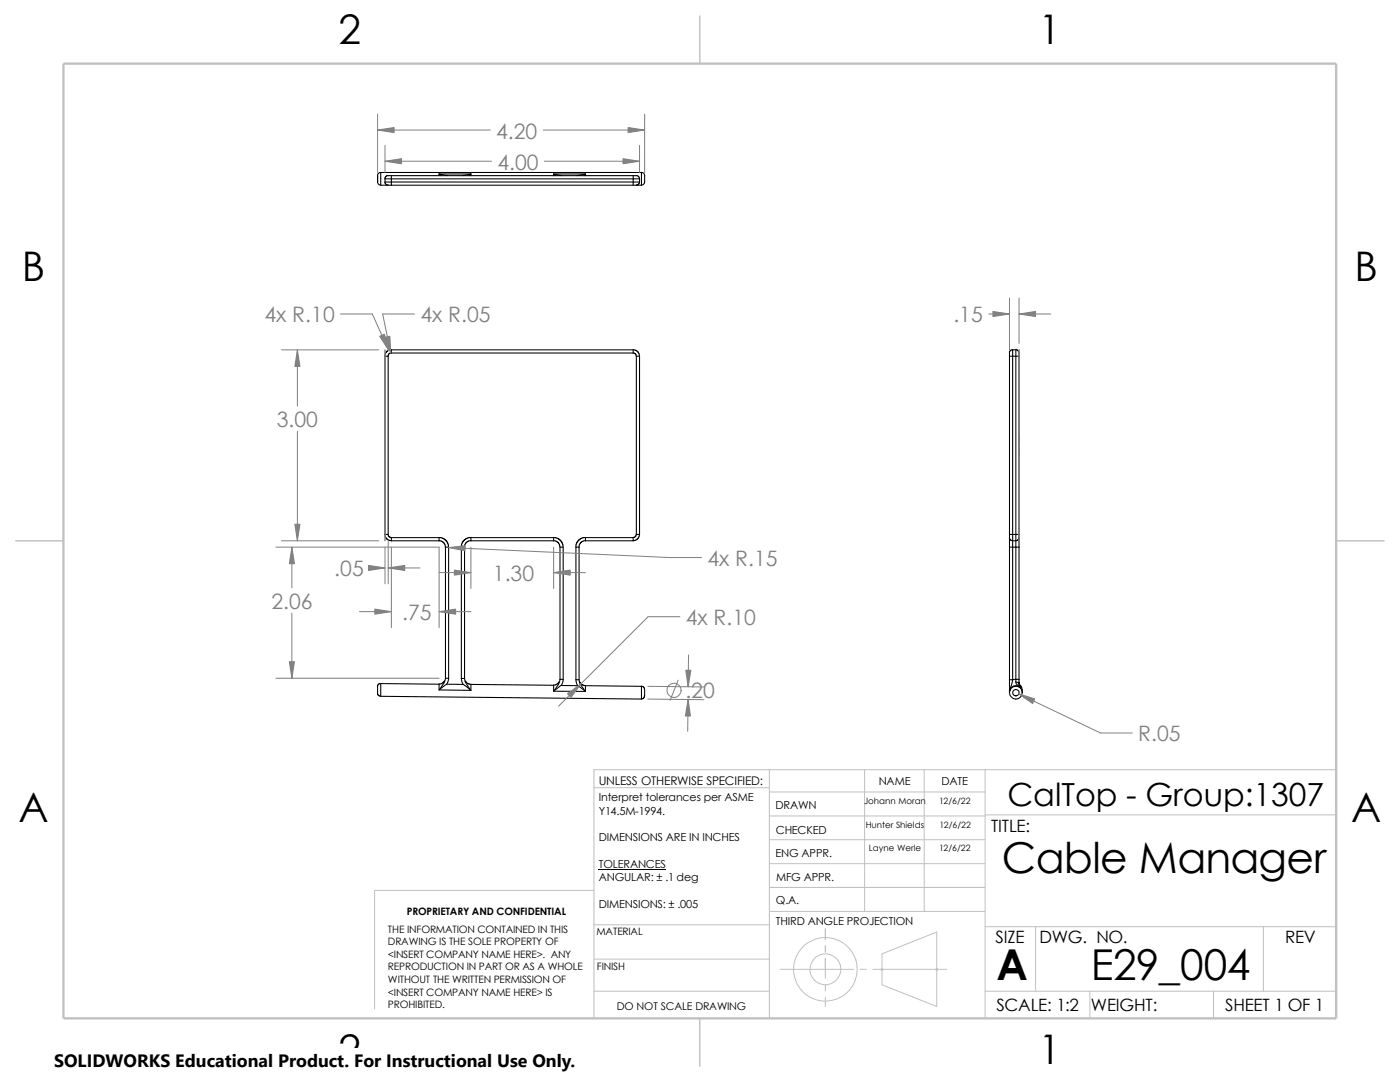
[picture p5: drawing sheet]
<svg xmlns="http://www.w3.org/2000/svg" width="279mm" height="216mm" viewBox="0 0 279 216" stroke-linecap="round" stroke-linejoin="round" font-family="sans-serif">
<g fill="none" stroke="#c0c0c0" stroke-width=".2">
<path d="M118.5 157.2h35M153.5 153.6v49.6M153.5 158h43.1M172.6 153.6v28.3M184.4 153.6v28.3M196.6 153.6v49.6M266.7 153.6h-148.2v49.6M118.5 177.7h-43.7v23.6M153.5 167.6h43.1M153.5 162.8h43.1M153.5 177.1h43.1M153.5 172.3h43.1"/>
<path d="M196.6 162.6h70.1M118.5 197.8h35M118.5 191.4h35M118.5 184.5h35.1M153.6 181.9h43M155.7 193.4h14.7M164.7 185.3v2.2M164.7 188.7v1.3M164.7 191.3v3.9M164.7 196.5v1.2M164.7 199v1.8M171.7 193.4h1.2"/>
<path d="M174.2 193.4h14.7M175.9 193.3l.3 .3M176 190.3l10.9-4.3v14.8l-10.9-4.3zM176.1 193.3l-.2 .3M186.8 193.3l.3 .3M187.1 193.3l-.3 .3M196.6 197.8h70.1M196.6 184.9h70.1M206.7 184.9v12.9M217.5 197.8v5.4M242.2 197.8v5.4M252.1 184.9v12.9"/>
<circle cx="164.7" cy="193.4" r="3.1"/>
<circle cx="164.7" cy="193.4" r="6.4"/>
</g>
<path d="M139.7 3.2v9.5M3.1 107.9h9.6M266.7 107.9h9.5M139.7 203.2v9.5" fill="none" stroke="#c0c0c0" stroke-width=".21"/>
<path d="M12.7 12.7h254v190.5h-254z" fill="none" stroke="#c0c0c0" stroke-width=".47"/>
<g fill="none" stroke="#000" stroke-width=".21">
<path d="M75.4 36.3a.67 .67 0 0 0 .6 .7M75.4 35.1v1.2zM76 37h1.5M76 34.4h52M76 34.4a.64 .64 0 0 0-.6 .6M76 34.4v2.6M76.8 36.3h1.3M76.8 36.3l.2 .4 .5 .3M77.5 37h.6M78.1 35.1h-.9l-.3 .2-.1 .4M78.1 37h48.3M78.1 35.1h48.3"/>
<path d="M78.1 35.7h48.3M78.1 36.3h48.3M78.1 35.7v.6M78.1 35.1v.6M78.1 35.7h-1.3v.6M78.1 36.3v.7M87.6 34.7v.4M87.6 34.7l.3 .4M87.6 34.7h6.4M87.6 34.7l1.7 .4M94 34.7l-1.7 .4M94 34.7l-.3 .4"/>
<path d="M94 34.7v.4M110.5 34.7v.4M110.5 34.7l.3 .4M110.5 34.7h6.3M110.5 34.7l1.7 .4M116.8 34.7l-.3 .4M116.8 34.7v.4M116.8 34.7l-1.7 .4M126.4 35.7h1.2M126.4 37h.6M126.4 35.7v.6M126.4 35.1v.6"/>
<path d="M126.4 35.1h.9l.3 .6M126.4 36.3h1.2M126.4 36.3v.7M127 37h1M127.6 36.3l-.1 .4-.5 .3M127.6 35.7v.6M128 34.4l.5 .2 .2 .4M128 34.4v2.6M128.7 35.1v1.2M128.7 36.3l-.3 .4-.4 .3M76.8 71.1h.7v35.5M76.8 71.1v35.5h.7"/>
<path d="M78.1 69.8l-.5 .1-.5 .3-.3 .9M78.1 70.4l-.5 .2-.2 .5M126.4 70.4l.4 .2 .2 .5M126.4 69.8h-48.3v.6M126.4 69.8l.4 .1 .4 .2 .4 .5v.5M126.4 69.8v.6h-48.3M127 71.1h.6M127 71.1v35.5M127.6 71.1v35.5M201.5 71.1v35.5M201.5 71.1h.6M202.1 69.8v1.3"/>
<path d="M202.1 69.8l-.3 .1-.3 .3v.9M202.1 69.8h.6v1.3M202.1 71.1h.6M202.1 71.1v35.5M202.7 69.8l.5 .1 .1 .3 .1 .9M202.7 71.1h.7M202.7 71.1v35.5M203.4 71.1v35.5M76.8 106.6l.1 .5 .4 .5 .8 .3M77.5 106.6l.1 .5 .5 .2M78.1 107.3h9.5M78.1 107.3v.6"/>
<path d="M87.6 107.9l.5 .1 .5 .3 .3 .9M87.6 107.3v.6h-9.5M87.6 107.3h.6l.7 .4 .5 .7 .1 .8M88.9 109.2v26.1M88.9 109.2h.6M89.5 109.2v26.1M92.1 109.2h.6v26.2M92.1 109.2v26.2M94 107.2l-.8 .2-.7 .6-.4 .6v.6M94 107.9l-.9 .3-.3 .5-.1 .5M110.5 107.9l.4 .1 .6 .3 .3 .9M110.5 107.3h-16.5v.6"/>
<path d="M110.5 107.3l.8 .1 .6 .5 .4 .7 .1 .6M110.5 107.3v.6h-16.5M111.8 109.2h.6M111.8 109.2v26.4M112.4 109.2v26.4M114.9 109.2h.7M114.9 109.2v26.4M115.6 109.2v26.4M116.8 107.2l-.8 .2-.7 .6-.3 .6-.1 .6M116.8 107.9h9.6M116.8 107.9l-.8 .3-.4 .5-.1 .5M126.4 107.3h-9.6v.6"/>
<path d="M126.4 107.3v.6M127 106.6h.6M127 106.6l-.2 .5-.4 .2M127.6 106.6l-.3 .9-.9 .4M201.5 109.2v26.4M201.5 107.3l.1 .4 .5 .2M201.5 106.6h.6M201.5 109.2h.6M201.5 106.6v.7M201.5 107.3v1.9M202.1 106.6v1.3M202.1 107.9v1.3"/>
<path d="M202.1 107.9h.6M202.1 106.6h.6M202.1 109.2v26.4M202.1 109.2h.6M202.7 106.6h.7M202.7 109.2h.7M202.7 109.2v26.4M202.7 106.6v1.3M202.7 107.9v1.3M203.4 106.6v.7M203.4 107.3l-.2 .4-.5 .2M203.4 107.3v1.9"/>
<path d="M203.4 109.2v26.4M75.4 137v1.5l.1 .3 .5 .1M76 138.9l52 .6M76 136.4l11.6 .1M76 136.4l-.5 .1-.2 .5M76 136.4v2.5M87.6 137.7l6.4 .1M87.6 136.5v1.2M87.8 137.5l-.2 .2M88.7 135.8l-.4 .5-.7 .2M88.9 135.3a4.1 4.1 0 0 1-1.1 2.2M88.9 135.3h.6"/>
<path d="M89.2 136.5l-1.4 1M89.2 136.5l3.2 .1M89.5 135.3l-.3 1.2M92.1 135.4h.6M92.1 135.4l.3 1.2M92.4 136.6l1.5 1M92.7 135.4l.3 1 .9 1.2M92.8 135.9l.2 .2M92.9 135.9l.4 .5 .7 .1M93.9 137.6l.1 .2M110.5 136.7l-16.5-.1v1.2M110.5 137.9l6.3 .1"/>
<path d="M110.5 136.7v1.2M110.6 137.8l-.1 .1M111.5 136.1l-.3 .4-.7 .2M111.8 135.6h.6M111.8 135.6l-.3 .9-.9 1.3M112 136.8l-1.4 1M112 136.8h3.3M112.4 135.6l-.4 1.2M114.9 135.6h.7M114.9 135.6l.4 1.2M115.3 136.8l1.4 1M115.6 135.6a4.1 4.1 0 0 0 1.1 2.2"/>
<path d="M115.7 136.1l.2 .3M115.7 136.1l.5 .6 .6 .1M116.7 137.8l.1 .2M116.8 138v-1.2l11.2 .1v2.6M128 136.9l.4 .2 .2 .2 .1 1.6-.3 .4-.4 .2M201.5 135.6v2.2M201.5 137.7v.5M201.5 135.6h.6M201.5 138.2a1.27 1.27 0 0 1 1.2-1.3 1.27 1.27 0 0 1 1.3 1.3M201.5 137.4v.5M201.5 137.6v.2zM201.5 137.5v.2"/>
<path d="M201.5 137.4v.3M201.5 137.3v.3M202.1 135.6l-.6 2.2M202.7 136.1h.4l.3 .3M202.7 135.6h.7M202.7 135.6h-.6M202.7 135.6v.5M202.7 136.1l.1 .3 .9 .8M203.4 136.4l.3 .8M203.4 135.6v.8M203.4 136.1l.3 .9zM203.5 136.8l.2 .2"/>
<path d="M203.5 136.7l.5 .7v.8M203.7 137.2a1.3 1.3 0 0 0-1.3-.3 1.3 1.3 0 0 0-.9 1.1v-.2M204 138.2a1.27 1.27 0 0 1-1.3 1.3 1.27 1.27 0 0 1-1.2-1.3"/>
<circle cx="202.8" cy="138.2" r=".65"/>
</g>
<g fill="none" stroke="#808080" stroke-width=".2">
<path d="M75.4 22.8v11.6M75.4 26h22.4M76.8 29v5.4M76.8 32.2h21.3M108.4 26h20.3M108.6 32.2h19M127.6 29v5.4M128.7 22.8v11.6M201.5 59.5v10.3M203.4 59.5v9M56.2 69.8h19.4M59.4 69.8v11.2"/>
<path d="M67.9 62.7h6.4l3.3 7.2M76.8 69.8v17.2M82.7 62.7h-6.3l1.6 7.7M197.3 62.7h4.2M203.4 69.8v17.2M203.4 62.7h6.3M59.4 86.1v21.8M76.8 88.2v1.3M76.8 90.8v17.1M203.4 88.2v1.3M203.4 90.8v17.1M55.1 109.2h32.5v16"/>
<path d="M56.2 107.9h19.4M58.3 109.2v8.1M73.7 113.3h3.1M76.8 109.2v7.3M77.5 107.9v8.6M77.5 113.3h6.3M78.1 109.2v16M87.6 114.3h6.4M89.5 109.3l44.1 2h6.4M94 109.2v8.2M110.5 114.3h6.3M110.5 109.2v8.2"/>
<path d="M55.1 135.3h32.5M58.3 122.3v13M71.8 122h6.3M87.6 122h6.4M129.3 139.5l11.2 .1M129.3 136.9l11.2 .2M135.3 135.7l-1.6 4M135.7 123.1h-6.4l-17.8 17.8M137.3 139.6l-.1 6.3M137.4 130.7l-.1 6.3M203.3 138.5l16.3 7.8h6.4"/>
<circle cx="134.5" cy="137.8" r="1.41"/>
</g>
<path d="M119.5 173.4h13.4" fill="none" stroke="#000" stroke-width=".2"/>
<g fill="#808080" stroke="#808080" stroke-width=".2">
<path d="M90.7 113.7l3.3 .6-3.3 .5z"/>
<path d="M57.7 132h1.1l-.5 3.3z"/>
<path d="M59.4 69.8l.5 3.3h-1.1z"/>
<path d="M58.8 104.6h1.1l-.5 3.3z"/>
<path d="M77.5 113.3l3.3-.5v1z"/>
<path d="M75.8 67.1l.9-.4 .9 3.2z"/>
<path d="M76.8 67.3l1-.2 .2 3.3z"/>
<path d="M113.2 138.4l2.8-2-2 2.7z"/>
<path d="M73.5 112.8l3.3 .5-3.3 .5z"/>
<path d="M137.3 139.6l.5 3.3h-1z"/>
<path d="M136.9 133.7h1l-.6 3.3z"/>
<path d="M74.8 121.5l3.3 .5-3.3 .6z"/>
<path d="M87.6 122l3.3-.5v1.1z"/>
<path d="M58.3 109.2l.5 3.3h-1.1z"/>
<path d="M110.5 114.3l3.3-.6v1.1z"/>
<path d="M89.5 109.3l3.3-.4v1z"/>
<path d="M203.4 62.7l3.3-.6v1.1z"/>
<path d="M198.2 62.1l3.3 .6-3.3 .5z"/>
<path d="M203.3 138.5l3.2 .9-.4 1z"/>
<path d="M125.3 25.4l3.4 .6-3.4 .5z"/>
<path d="M75.4 26l3.3-.6v1.1z"/>
<path d="M76.8 32.2l3.3-.5v1z"/>
<path d="M124.3 31.7l3.3 .5-3.3 .5z"/>
</g>
<path d="M10.8 209.2h104.1v6.7h-104.1z" fill="#fff"/>
<g font-size="8.5">
<text x="199.9" y="174.1">Cable Manager</text>
<text x="198.8" y="195.5">A</text>
<text x="217.7" y="195.5">E29_004</text>
</g>
<g font-size="8.1">
<text x="67.6" y="8.8">2</text>
<text x="207.3" y="8.8">1</text>
<text x="4.4" y="56.1">B</text>
<text x="270.3" y="56.1">B</text>
<text x="3.7" y="164.1">A</text>
<text x="269.6" y="164.1">A</text>
<text x="67.6" y="212.3">2</text>
<text x="207.3" y="212.3">1</text>
</g>
<text font-size="6.4" x="201" y="160.9">CalTop - Group:1307</text>
<g font-size="4.2" fill="#808080">
<text x="99" y="27.6">4.20</text>
<text x="99.3" y="33.9">4.00</text>
<text x="52.8" y="64.3">4x R.10</text>
<text x="83.9" y="64.3">4x R.05</text>
<text x="190.3" y="64.3">.15</text>
<text x="55.2" y="85.2">3.00</text>
<text x="141.2" y="112.9">4x R.15</text>
<text x="66.7" y="115">.05</text>
<text x="98.4" y="116">1.30</text>
<text x="54.2" y="121.5">2.06</text>
<text x="80.3" y="123.7">.75</text>
<text x="136.9" y="124.7">4x R.10</text>
<text x="136.8" y="139.4">.20</text>
<text x="227.1" y="148">R.05</text>
</g>
<text font-size="3.6" x="10.8" y="213">SOLIDWORKS Educational Product. For Instructional Use Only.</text>
<g font-size="3.4">
<text x="197.8" y="166">TITLE:</text>
<text x="198.7" y="188.1">SIZE</text>
<text x="207.5" y="188.1">DWG. NO.</text>
<text x="256.5" y="188.2">REV</text>
<text x="198.8" y="201.7">SCALE: 1:2</text>
<text x="217.7" y="201.8">WEIGHT:</text>
<text x="244.5" y="201.7">SHEET 1 OF 1</text>
</g>
<text font-size="2.4" x="119.5" y="156.6">UNLESS OTHERWISE SPECIFIED:</text>
<g font-size="2.2">
<text x="119.5" y="159.9">Interpret tolerances per ASME</text>
<text x="154.8" y="161.5">DRAWN</text>
<text x="175.4" y="156.7">NAME</text>
<text x="187.9" y="156.7">DATE</text>
<text x="119.5" y="162.6">Y14.5M-1994.</text>
<text x="119.5" y="167.9">DIMENSIONS ARE IN INCHES</text>
<text x="154.8" y="166.3">CHECKED</text>
<text x="119.5" y="173.1">TOLERANCES</text>
<text x="154.8" y="171">ENG APPR.</text>
<text x="119.5" y="175.8">ANGULAR: ± .1 deg</text>
<text x="154.9" y="175.7">MFG APPR.</text>
<text x="119.5" y="181.1">DIMENSIONS: ± .005</text>
<text x="154.9" y="184.7">THIRD ANGLE PROJECTION</text>
<text x="154.9" y="180.5">Q.A.</text>
</g>
<text font-size="2.1" x="123.1" y="201.6">DO NOT SCALE DRAWING</text>
<g font-size="2">
<text x="81.2" y="182.5">PROPRIETARY AND CONFIDENTIAL</text>
<text x="77.4" y="186.1">THE INFORMATION CONTAINED IN THIS</text>
<text x="77.4" y="188.6">DRAWING IS THE SOLE PROPERTY OF</text>
<text x="77.4" y="191.1">&lt;INSERT COMPANY NAME HERE&gt;. ANY</text>
<text x="119" y="186.6">MATERIAL</text>
<text x="77.4" y="193.6">REPRODUCTION IN PART OR AS A WHOLE</text>
<text x="77.4" y="196.2">WITHOUT THE WRITTEN PERMISSION OF</text>
<text x="119.1" y="193.5">FINISH</text>
<text x="77.4" y="201.2">PROHIBITED.</text>
<text x="77.4" y="198.7">&lt;INSERT COMPANY NAME HERE&gt; IS</text>
</g>
<g font-size="1.7">
<text x="172.5" y="160.4">Johann Moran</text>
<text x="187.4" y="160.5">12/6/22</text>
<text x="172.8" y="165.1">Hunter Shields</text>
<text x="187.5" y="165.3">12/6/22</text>
<text x="173.4" y="169.9">Layne Werle</text>
<text x="187.4" y="169.8">12/6/22</text>
</g>
</svg>
